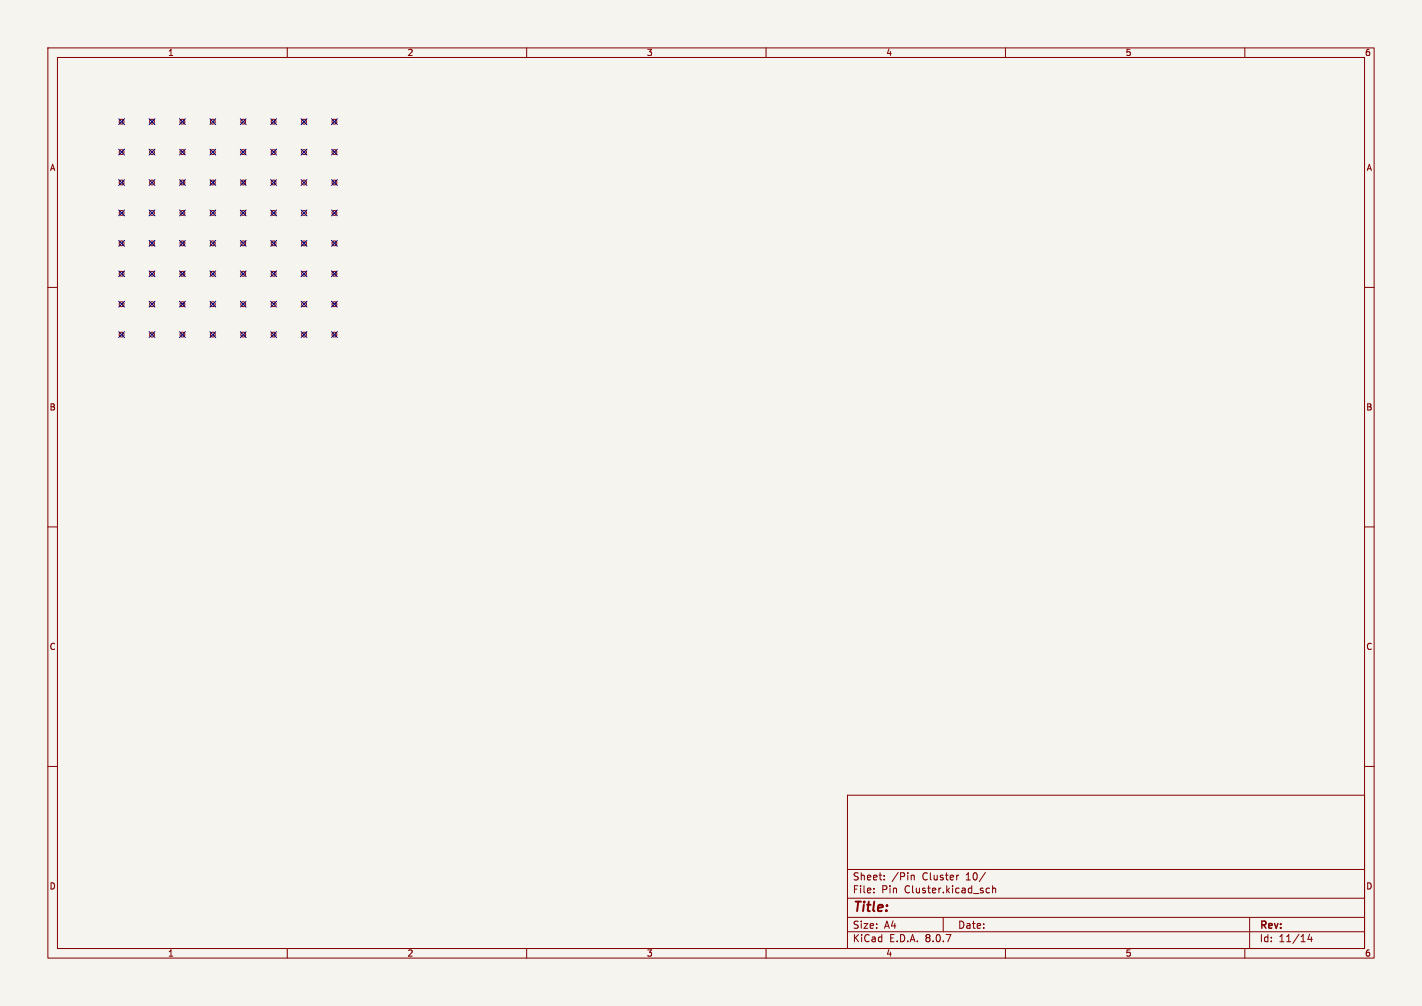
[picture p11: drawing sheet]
<svg xmlns="http://www.w3.org/2000/svg" width="297mm" height="210mm" viewBox="0 0 297 210" stroke-linecap="round" stroke-linejoin="round" font-family="sans-serif">
<path d="M0 0h297v210h-297z" fill="#f5f4ef" stroke="#f5f4ef" stroke-width=".21"/>
<g fill="none" stroke="#840000" stroke-width=".21">
<path d="M10 10h277v190h-277zM12 12h273v186h-273zM60 10v2M110 10v2M160 10v2M210 10v2M260 10v2M25.4 38.1h.1M25.4 31.8h.1M25.4 25.4h.1M31.7 31.8h.1M31.7 25.4h.1"/>
<path d="M31.7 38.1h.1M38.1 38.1h.1M38.1 31.8h.1M38.1 25.4h.1M44.4 38.1h.1M44.4 25.4h.1M44.4 31.8h.1M50.8 38.1h.1M50.8 25.4h.1M50.8 31.8h.1M57.1 25.4h.1M57.1 31.8h.1"/>
<path d="M57.1 38.1h.1M63.5 25.4h.1M63.5 31.8h.1M63.5 38.1h.1M69.8 31.8h.1M69.8 25.4h.1M69.8 38.1h.1M25.4 57.2h.1M25.4 50.8h.1M25.4 44.5h.1M31.7 50.8h.1M31.7 57.2h.1"/>
<path d="M31.7 44.5h.1M38.1 50.8h.1M38.1 57.2h.1M38.1 44.5h.1M44.4 57.2h.1M44.4 50.8h.1M44.4 44.5h.1M50.8 44.5h.1M50.8 57.2h.1M50.8 50.8h.1M57.1 44.5h.1M57.1 57.2h.1"/>
<path d="M57.1 50.8h.1M63.5 50.8h.1M63.5 57.2h.1M63.5 44.5h.1M69.8 50.8h.1M69.8 57.2h.1M69.8 44.5h.1M10 60h2M25.4 63.5h.1M25.4 69.9h.1M31.7 63.5h.1M31.7 69.9h.1"/>
<path d="M38.1 69.9h.1M38.1 63.5h.1M44.4 63.5h.1M44.4 69.9h.1M50.8 63.5h.1M50.8 69.9h.1M57.1 63.5h.1M57.1 69.9h.1M63.5 69.9h.1M63.5 63.5h.1M69.8 69.9h.1M69.8 63.5h.1"/>
<path d="M285 60h2M10 110h2M285 110h2M10 160h2M177 166h108v32h-108zM285 160h2M60 198v2M110 198v2M160 198v2M177 194.5h108M177 191.5h108M177 187.5h108"/>
<path d="M177 181.5h108M182.5 186.3v.1M182.5 185.5v.1M184.7 183.6v.1M184.7 182.8v.1M190.4 182.8h.5l.1 .9M197 191.5v3M200.2 182.7l-.2 .1M205.8 182.1l-1.3 2M206 186.3l.2 .1 .5-.1M206.7 185.5l-.5-.1-.2 .1M207.3 185.5l.2-.1 .4 .1 .1 .9"/>
<path d="M207.3 184.9v1.5M210 198v2M260 198v2M261 191.5v6.5M273.5 195l-.3 1.1h.9M273.9 195.6v1"/>
<circle cx="25.4" cy="38.1" r=".51"/>
<circle cx="25.4" cy="25.4" r=".51"/>
<circle cx="25.4" cy="31.8" r=".51"/>
<circle cx="31.8" cy="31.8" r=".51"/>
<circle cx="31.8" cy="25.4" r=".51"/>
<circle cx="31.8" cy="38.1" r=".51"/>
<circle cx="38.1" cy="31.8" r=".51"/>
<circle cx="38.1" cy="25.4" r=".51"/>
<circle cx="38.1" cy="38.1" r=".51"/>
<circle cx="44.5" cy="31.8" r=".51"/>
<circle cx="44.5" cy="25.4" r=".51"/>
<circle cx="44.5" cy="38.1" r=".51"/>
<circle cx="50.8" cy="31.8" r=".51"/>
<circle cx="50.8" cy="38.1" r=".51"/>
<circle cx="50.8" cy="25.4" r=".51"/>
<circle cx="57.2" cy="31.8" r=".51"/>
<circle cx="57.2" cy="25.4" r=".51"/>
<circle cx="57.2" cy="38.1" r=".51"/>
<circle cx="63.5" cy="25.4" r=".51"/>
<circle cx="63.5" cy="31.8" r=".51"/>
<circle cx="63.5" cy="38.1" r=".51"/>
<circle cx="69.9" cy="31.8" r=".51"/>
<circle cx="69.9" cy="25.4" r=".51"/>
<circle cx="69.9" cy="38.1" r=".51"/>
<circle cx="25.4" cy="44.5" r=".51"/>
<circle cx="25.4" cy="57.2" r=".51"/>
<circle cx="25.4" cy="50.8" r=".51"/>
<circle cx="31.8" cy="50.8" r=".51"/>
<circle cx="31.8" cy="44.5" r=".51"/>
<circle cx="31.8" cy="57.2" r=".51"/>
<circle cx="38.1" cy="50.8" r=".51"/>
<circle cx="38.1" cy="44.5" r=".51"/>
<circle cx="38.1" cy="57.2" r=".51"/>
<circle cx="44.5" cy="44.5" r=".51"/>
<circle cx="44.5" cy="50.8" r=".51"/>
<circle cx="44.5" cy="57.2" r=".51"/>
<circle cx="50.8" cy="44.5" r=".51"/>
<circle cx="50.8" cy="57.2" r=".51"/>
<circle cx="50.8" cy="50.8" r=".51"/>
<circle cx="57.2" cy="44.5" r=".51"/>
<circle cx="57.2" cy="57.2" r=".51"/>
<circle cx="57.2" cy="50.8" r=".51"/>
<circle cx="63.5" cy="57.2" r=".51"/>
<circle cx="63.5" cy="44.5" r=".51"/>
<circle cx="63.5" cy="50.8" r=".51"/>
<circle cx="69.9" cy="50.8" r=".51"/>
<circle cx="69.9" cy="44.5" r=".51"/>
<circle cx="69.9" cy="57.2" r=".51"/>
<circle cx="25.4" cy="63.5" r=".51"/>
<circle cx="25.4" cy="69.9" r=".51"/>
<circle cx="31.8" cy="69.9" r=".51"/>
<circle cx="31.8" cy="63.5" r=".51"/>
<circle cx="38.1" cy="69.9" r=".51"/>
<circle cx="38.1" cy="63.5" r=".51"/>
<circle cx="44.5" cy="63.5" r=".51"/>
<circle cx="44.5" cy="69.9" r=".51"/>
<circle cx="50.8" cy="63.5" r=".51"/>
<circle cx="50.8" cy="69.9" r=".51"/>
<circle cx="57.2" cy="69.9" r=".51"/>
<circle cx="57.2" cy="63.5" r=".51"/>
<circle cx="63.5" cy="69.9" r=".51"/>
<circle cx="63.5" cy="63.5" r=".51"/>
<circle cx="69.9" cy="69.9" r=".51"/>
<circle cx="69.9" cy="63.5" r=".51"/>
</g>
<g fill="none" stroke="#000084" stroke-width=".21">
<path d="M24.8 24.8l1.2 1.2M24.8 31.1l1.2 1.3M24.8 37.5l1.2 1.2M26 31.1l-1.2 1.3M26 37.5l-1.2 1.2M26 24.8l-1.2 1.2M31.1 24.8l1.3 1.2M31.1 31.1l1.3 1.3M31.1 37.5l1.3 1.2M32.4 24.8l-1.3 1.2M32.4 31.1l-1.3 1.3M32.4 37.5l-1.3 1.2"/>
<path d="M37.5 31.1l1.2 1.3M37.5 37.5l1.2 1.2M37.5 24.8l1.2 1.2M38.7 24.8l-1.2 1.2M38.7 31.1l-1.2 1.3M38.7 37.5l-1.2 1.2M43.8 37.5l1.3 1.2M43.8 31.1l1.3 1.3M43.8 24.8l1.3 1.2M45.1 37.5l-1.3 1.2M45.1 24.8l-1.3 1.2M45.1 31.1l-1.3 1.3"/>
<path d="M50.2 31.1l1.2 1.3M50.2 37.5l1.2 1.2M50.2 24.8l1.2 1.2M51.4 37.5l-1.2 1.2M51.4 31.1l-1.2 1.3M51.4 24.8l-1.2 1.2M56.5 37.5l1.3 1.2M56.5 31.1l1.3 1.3M56.5 24.8l1.3 1.2M57.8 37.5l-1.3 1.2M57.8 31.1l-1.3 1.3M57.8 24.8l-1.3 1.2"/>
<path d="M62.9 24.8l1.2 1.2M62.9 37.5l1.2 1.2M62.9 31.1l1.2 1.3M64.1 31.1l-1.2 1.3M64.1 24.8l-1.2 1.2M64.1 37.5l-1.2 1.2M69.2 24.8l1.3 1.2M69.2 31.1l1.3 1.3M69.2 37.5l1.3 1.2M70.5 24.8l-1.3 1.2M70.5 37.5l-1.3 1.2M70.5 31.1l-1.3 1.3"/>
<path d="M24.8 56.5l1.2 1.3M24.8 43.8l1.2 1.3M24.8 50.2l1.2 1.2M26 56.5l-1.2 1.3M26 43.8l-1.2 1.3M26 50.2l-1.2 1.2M31.1 56.5l1.3 1.3M31.1 50.2l1.3 1.2M31.1 43.8l1.3 1.3M32.4 56.5l-1.3 1.3M32.4 50.2l-1.3 1.2M32.4 43.8l-1.3 1.3"/>
<path d="M37.5 43.8l1.2 1.3M37.5 50.2l1.2 1.2M37.5 56.5l1.2 1.3M38.7 56.5l-1.2 1.3M38.7 50.2l-1.2 1.2M38.7 43.8l-1.2 1.3M43.8 50.2l1.3 1.2M43.8 56.5l1.3 1.3M43.8 43.8l1.3 1.3M45.1 50.2l-1.3 1.2M45.1 43.8l-1.3 1.3M45.1 56.5l-1.3 1.3"/>
<path d="M50.2 56.5l1.2 1.3M50.2 43.8l1.2 1.3M50.2 50.2l1.2 1.2M51.4 43.8l-1.2 1.3M51.4 56.5l-1.2 1.3M51.4 50.2l-1.2 1.2M56.5 50.2l1.3 1.2M56.5 43.8l1.3 1.3M56.5 56.5l1.3 1.3M57.8 50.2l-1.3 1.2M57.8 43.8l-1.3 1.3M57.8 56.5l-1.3 1.3"/>
<path d="M62.9 56.5l1.2 1.3M62.9 43.8l1.2 1.3M62.9 50.2l1.2 1.2M64.1 43.8l-1.2 1.3M64.1 56.5l-1.2 1.3M64.1 50.2l-1.2 1.2M69.2 50.2l1.3 1.2M69.2 56.5l1.3 1.3M69.2 43.8l1.3 1.3M70.5 56.5l-1.3 1.3M70.5 50.2l-1.3 1.2M70.5 43.8l-1.3 1.3"/>
<path d="M24.8 62.9l1.2 1.2M24.8 69.2l1.2 1.3M26 69.2l-1.2 1.3M26 62.9l-1.2 1.2M31.1 62.9l1.3 1.2M31.1 69.2l1.3 1.3M32.4 62.9l-1.3 1.2M32.4 69.2l-1.3 1.3M37.5 69.2l1.2 1.3M37.5 62.9l1.2 1.2M38.7 69.2l-1.2 1.3M38.7 62.9l-1.2 1.2"/>
<path d="M43.8 69.2l1.3 1.3M43.8 62.9l1.3 1.2M45.1 62.9l-1.3 1.2M45.1 69.2l-1.3 1.3M50.2 62.9l1.2 1.2M50.2 69.2l1.2 1.3M51.4 69.2l-1.2 1.3M51.4 62.9l-1.2 1.2M56.5 62.9l1.3 1.2M56.5 69.2l1.3 1.3M57.8 69.2l-1.3 1.3M57.8 62.9l-1.3 1.2"/>
<path d="M62.9 62.9l1.2 1.2M62.9 69.2l1.2 1.3M64.1 62.9l-1.2 1.2M64.1 69.2l-1.2 1.3M69.2 69.2l1.3 1.3M69.2 62.9l1.3 1.2M70.5 69.2l-1.3 1.3M70.5 62.9l-1.3 1.2"/>
</g>
<text font-size="2.8" fill="#840000" x="178" y="190.9">Title:</text>
<g font-size="2.1" fill="#840000">
<text x="178" y="184">Sheet:</text>
<text x="186.2" y="184">/Pin</text>
<text x="192.7" y="184">Cluster</text>
<text x="201.9" y="184">10/</text>
<text x="178" y="186.7">File:</text>
<text x="184.1" y="186.7">Pin</text>
<text x="189" y="186.7">Cluster.kicad_sch</text>
<text x="178" y="196.9">KiCad</text>
<text x="178" y="194.1">Size:</text>
<text x="184.7" y="194.1">A4</text>
<text x="185.7" y="196.9">E.D.A.</text>
<text x="193.3" y="196.9">8.0.7</text>
<text x="200" y="194.1">Date:</text>
<text x="263" y="194.3">Rev:</text>
<text x="263" y="196.9">Id:</text>
<text x="267.1" y="196.9">11/14</text>
</g>
<g font-size="1.8" fill="#840000">
<text x="35" y="11.9">1</text>
<text x="85" y="11.9">2</text>
<text x="135" y="11.9">3</text>
<text x="185" y="11.9">4</text>
<text x="235" y="11.9">5</text>
<text x="285" y="11.9">6</text>
<text x="10.3" y="35.9">A</text>
<text x="285.3" y="35.9">A</text>
<text x="10.3" y="85.9">B</text>
<text x="285.3" y="85.9">B</text>
<text x="10.3" y="135.9">C</text>
<text x="285.3" y="135.9">C</text>
<text x="10.3" y="185.9">D</text>
<text x="285.3" y="185.9">D</text>
<text x="35" y="199.9">1</text>
<text x="85" y="199.9">2</text>
<text x="135" y="199.9">3</text>
<text x="185" y="199.9">4</text>
<text x="235" y="199.9">5</text>
<text x="285" y="199.9">6</text>
</g>
</svg>
